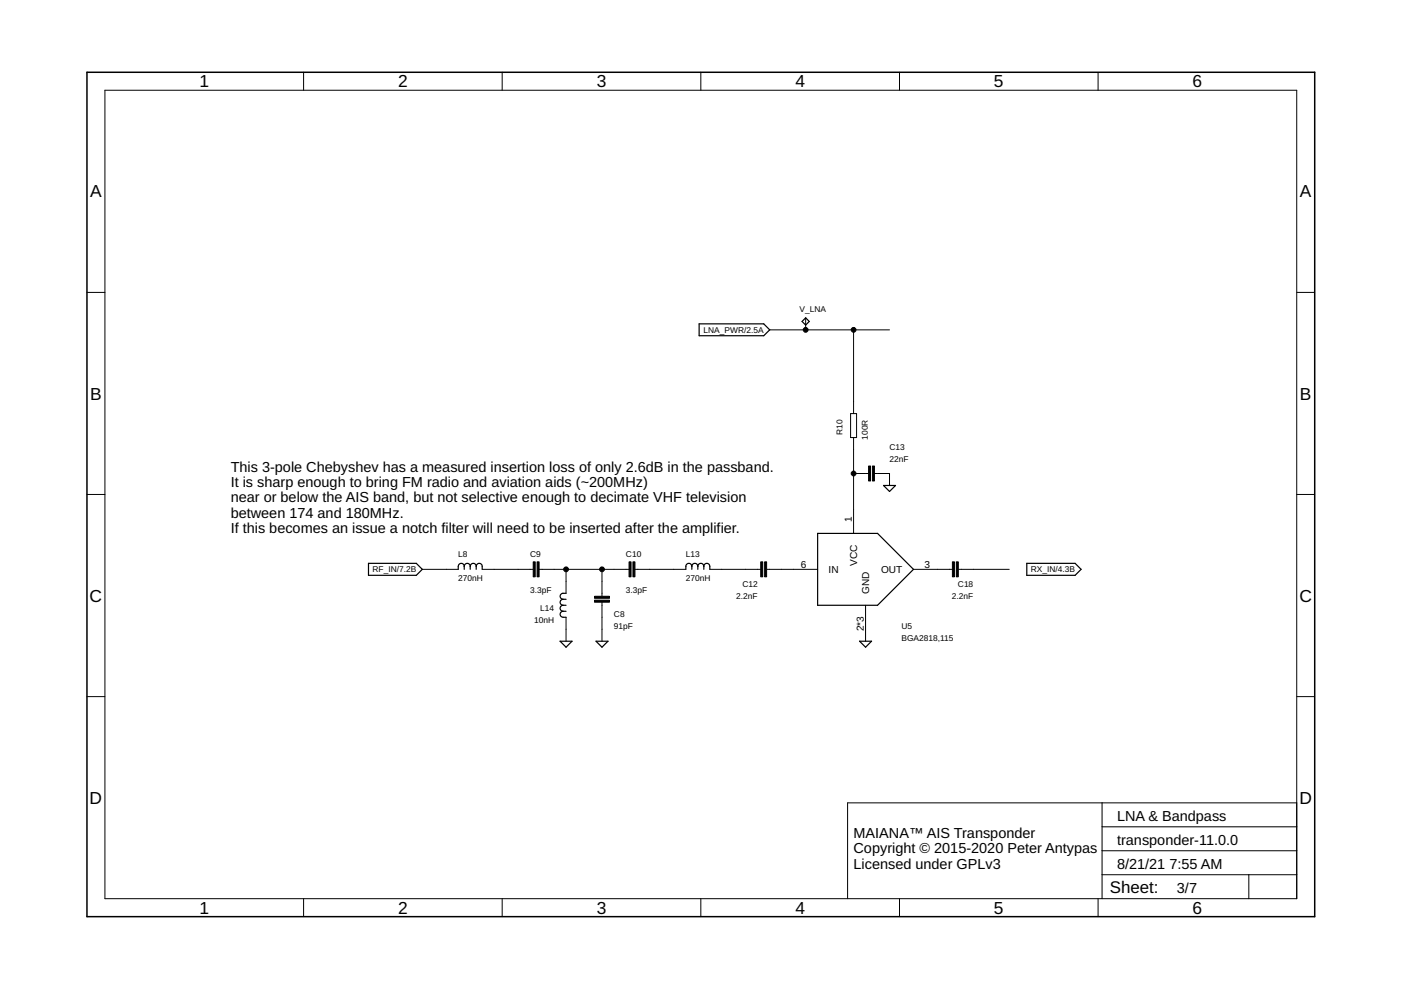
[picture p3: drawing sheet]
<svg xmlns="http://www.w3.org/2000/svg" width="297mm" height="210mm" viewBox="0 0 297 210" stroke-linecap="round" stroke-linejoin="round" font-family="sans-serif">
<g fill="none" stroke="#000" stroke-width=".25">
<path d="M148.2 68.7h13.7l1.3 1.2-1.3 1.3h-13.7zM170.1 68.2l.7-.8 .8 .8-.8 .7zM78.1 119.4h10.2l1.2 1.3-1.2 1.3h-10.2zM173.4 113.1h12.7l7.6 7.6-7.6 7.6h-12.7zM187.3 102.9h2.6l-1.3 1.3zM217.7 119.4h10.2l1.3 1.3-1.3 1.3h-10.2zM98.4 120.1a.63 .63 0 0 0-.6-.7 .63 .63 0 0 0-.6 .7v.6M98.4 120.1a.63 .63 0 0 1 .7-.7 .63 .63 0 0 1 .6 .7M98.4 120.1v.6M99.7 120.1a.63 .63 0 0 1 .6-.7 .63 .63 0 0 1 .7 .7M99.7 120.1v.6M101 120.1a.63 .63 0 0 1 .6-.7 .63 .63 0 0 1 .6 .7v.6"/>
<path d="M101 120.1v.6M118.7 136h2.6l-1.3 1.2zM119.4 129.6a.63 .63 0 0 0-.7 .6 .63 .63 0 0 0 .7 .7h.6M119.4 128.3a.63 .63 0 0 0-.7 .7 .63 .63 0 0 0 .7 .6M119.4 127.1a.63 .63 0 0 0-.7 .6 .63 .63 0 0 0 .7 .6M119.4 129.6h.6M119.4 128.3h.6M119.4 127.1h.6M120 125.8h-.6a.63 .63 0 0 0-.7 .6 .63 .63 0 0 0 .7 .7M126.4 136h2.5l-1.3 1.2zM146.7 120.1a.63 .63 0 0 0-.7-.7 .63 .63 0 0 0-.6 .7v.6M146.7 120.1a.63 .63 0 0 1 .6-.7 .63 .63 0 0 1 .7 .7"/>
<path d="M146.7 120.1v.6M148 120.1a.63 .63 0 0 1 .6-.7 .63 .63 0 0 1 .6 .7M148 120.1v.6M149.2 120.1a.63 .63 0 0 1 .7-.7 .63 .63 0 0 1 .6 .7v.6M149.2 120.1v.6M182.2 136h2.6l-1.3 1.2z"/>
</g>
<g fill="none" stroke="#000" stroke-width=".21">
<path d="M22.2 19.1h252.7v171.4h-252.7zM64.4 15.3v3.8M106.5 15.3v3.8M148.6 15.3v3.8M190.7 15.3v3.8M232.8 15.3v3.8M18.4 62h3.8M163.2 69.9h25.4M170.8 67.4v2.5M181 69.9v17.8M274.9 62h3.8M180.3 87.7h1.3v5.1h-1.3z"/>
<path d="M181 92.8v20.3M18.4 104.8h3.8M181 100.4h3.1M185.4 100.4h3.2v2.5M274.9 104.8h3.8M89.5 120.7h7.7M102.2 120.7h10.8M114.3 120.7h19M120 120.7v5.1M120 130.9v5.1M127.6 120.7v5.7M127.6 127.7v8.3"/>
<path d="M134.6 120.7h10.8M150.5 120.7h10.8M162.6 120.7h10.8M183.5 128.3v7.7M193.7 120.7h8.2M203.2 120.7h10.8M18.4 147.7h3.8M274.9 147.7h3.8M233.7 170.2v20.3M233.7 175.3h41.2M274.9 170.2h-95.2v20.3M64.4 190.5v3.9"/>
<path d="M106.5 190.5v3.9M148.6 190.5v3.9M190.7 190.5v3.9M232.8 190.5v3.9M233.7 185.5h41.2M233.7 180.4h41.2M264.8 185.5v5"/>
</g>
<path d="M18.4 15.3h260.3v179.1h-260.3z" fill="none" stroke="#000" stroke-width=".32"/>
<path d="M184.1 98.8h.5v3.2h-.5zM185 98.8h.4v3.2h-.4zM113.1 119.1h.4v3.2h-.4zM113.9 119.1h.4v3.2h-.4zM133.4 119.1h.4v3.2h-.4zM134.2 119.1h.4v3.2h-.4zM161.3 119.1h.4v3.2h-.4zM162.1 119.1h.4v3.2h-.4zM201.9 119.1h.5v3.2h-.5zM202.8 119.1h.4v3.2h-.4zM126 126.4h3.2v.5h-3.2zM126 127.3h3.2v.4h-3.2z" fill="#000" stroke="#000" stroke-width=".21"/>
<g fill="#000" stroke="#000" stroke-width=".21">
<circle cx="170.8" cy="69.9" r=".51"/>
<circle cx="181" cy="69.9" r=".51"/>
<circle cx="181" cy="100.4" r=".51"/>
<circle cx="120" cy="120.7" r=".51"/>
<circle cx="127.6" cy="120.7" r=".51"/>
</g>
<g font-size="3.7">
<text x="42.3" y="18.5">1</text>
<text x="84.4" y="18.5">2</text>
<text x="126.5" y="18.5">3</text>
<text x="168.6" y="18.5">4</text>
<text x="210.7" y="18.5">5</text>
<text x="252.9" y="18.5">6</text>
<text x="19.1" y="41.9">A</text>
<text x="275.6" y="41.9">A</text>
<text x="19.1" y="84.7">B</text>
<text x="275.6" y="84.7">B</text>
<text x="19" y="127.6">C</text>
<text x="275.5" y="127.6">C</text>
<text x="19" y="170.4">D</text>
<text x="275.5" y="170.4">D</text>
<text x="42.3" y="193.7">1</text>
<text x="84.4" y="193.7">2</text>
<text x="126.5" y="193.7">3</text>
<text x="168.6" y="193.7">4</text>
<text x="210.7" y="193.7">5</text>
<text x="252.9" y="193.7">6</text>
</g>
<text font-size="3.6" x="235.3" y="189.4">Sheet:</text>
<g font-size="3.1">
<text x="48.9" y="100">This 3-pole Chebyshev has a measured insertion loss of only 2.6dB in the passband.</text>
<text x="48.9" y="103.3">It is sharp enough to bring FM radio and aviation aids (~200MHz)</text>
<text x="48.9" y="106.5">near or below the AIS band, but not selective enough to decimate VHF television</text>
<text x="48.9" y="109.8">between 174 and 180MHz.</text>
<text x="48.9" y="113.1">If this becomes an issue a notch filter will need to be inserted after the amplifier.</text>
<text x="181" y="177.6">MAIANA™ AIS Transponder</text>
<text x="236.8" y="174">LNA &amp; Bandpass</text>
<text x="236.8" y="179.1">transponder-11.0.0</text>
<text x="181" y="180.9">Copyright © 2015-2020 Peter Antypas</text>
<text x="181" y="184.2">Licensed under GPLv3</text>
<text x="236.8" y="184.2">8/21/21</text>
<text x="247.9" y="184.2">7:55 AM</text>
<text x="249.5" y="189.3">3/7</text>
</g>
<g font-size="2.1">
<text x="180.6" y="110.8" transform="rotate(-90 180.6 110.8)">1</text>
<text x="181.7" y="119.9" transform="rotate(-90 181.7 119.9)">VCC</text>
<text x="169.8" y="120.4">6</text>
<text x="175.7" y="121.5">IN</text>
<text x="184.3" y="126" transform="rotate(-90 184.3 126)">GND</text>
<text x="186.8" y="121.5">OUT</text>
<text x="196" y="120.4">3</text>
<text x="183.2" y="133.9" transform="rotate(-90 183.2 133.9)">2*3</text>
</g>
<g font-size="1.8">
<text x="149.2" y="70.6">LNA_PWR/2.5A</text>
<text x="169.5" y="66.1">V_LNA</text>
<text x="178.7" y="92.2" transform="rotate(-90 178.7 92.2)">R10</text>
<text x="184" y="93.2" transform="rotate(-90 184 93.2)">100R</text>
<text x="188.6" y="95.3">C13</text>
<text x="188.6" y="97.9">22nF</text>
<text x="97.2" y="118.2">L8</text>
<text x="112.4" y="118.2">C9</text>
<text x="132.7" y="118.2">C10</text>
<text x="145.4" y="118.2">L13</text>
<text x="79" y="121.3">RF_IN/7.2B</text>
<text x="97.2" y="123.3">270nH</text>
<text x="112.4" y="125.8">3.3pF</text>
<text x="132.7" y="125.8">3.3pF</text>
<text x="145.4" y="123.3">270nH</text>
<text x="157.4" y="124.5">C12</text>
<text x="203.1" y="124.5">C18</text>
<text x="218.6" y="121.3">RX_IN/4.3B</text>
<text x="114.5" y="129.6">L14</text>
<text x="130.2" y="130.9">C8</text>
<text x="156.1" y="127.1">2.2nF</text>
<text x="201.8" y="127.1">2.2nF</text>
<text x="113.2" y="132.1">10nH</text>
<text x="130.2" y="133.4">91pF</text>
<text x="191.1" y="135.9">BGA2818,115</text>
<text x="191.1" y="133.4">U5</text>
</g>
</svg>
